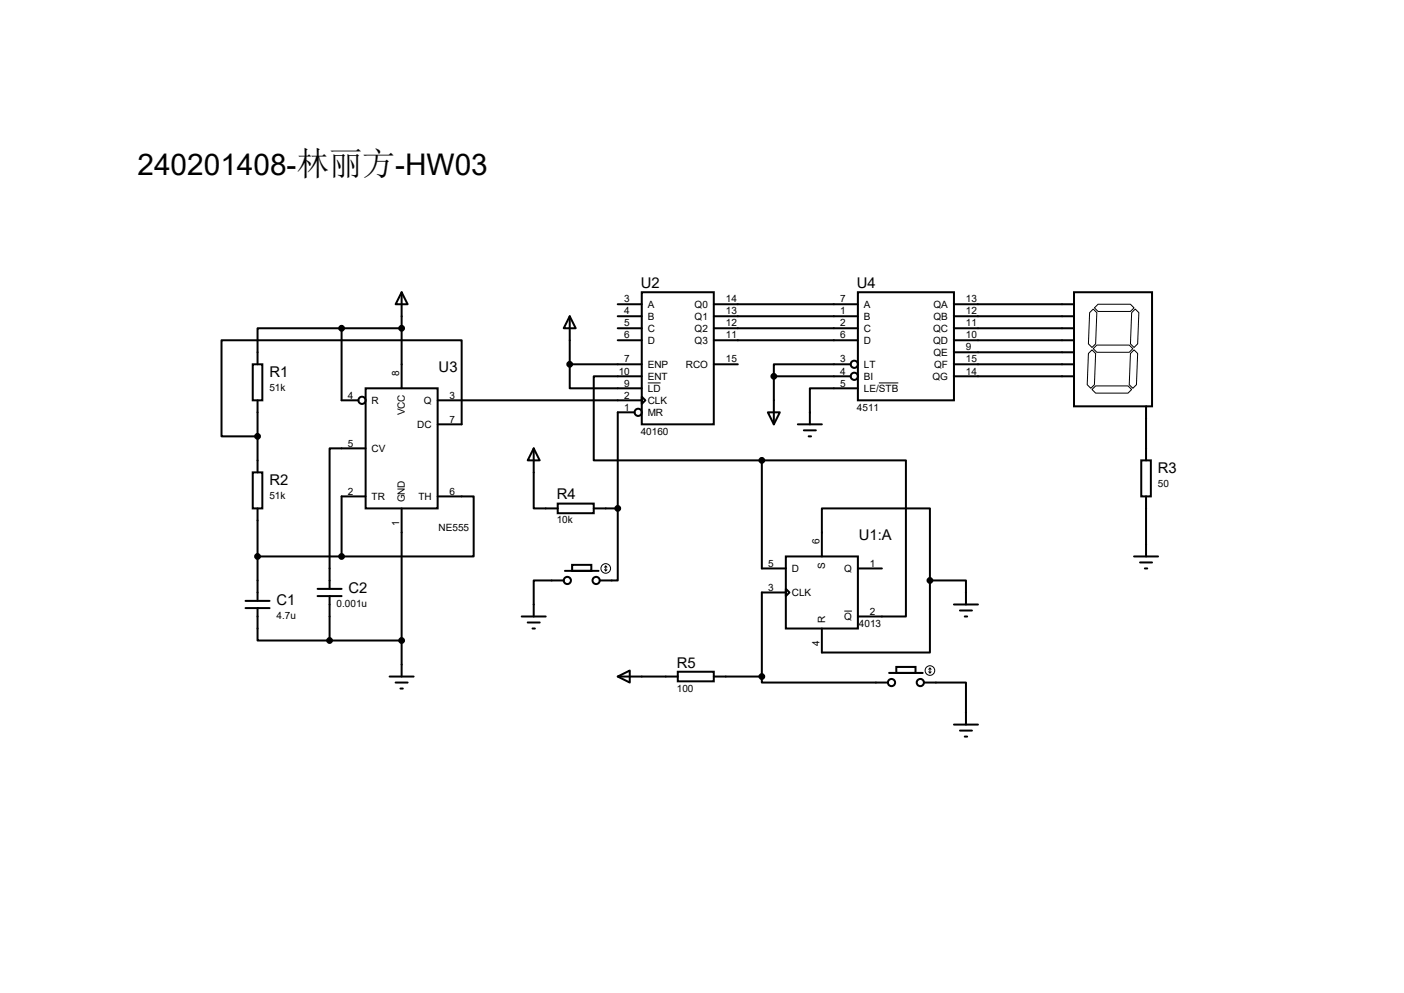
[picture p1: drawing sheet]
<svg xmlns="http://www.w3.org/2000/svg" width="297mm" height="210mm" viewBox="0 0 297 210" stroke-linecap="round" stroke-linejoin="round" font-family="sans-serif">
<g fill="none" stroke="#000" stroke-width=".42">
<path d="M53.5 77h2v7.7h-2zM72.3 69.4h-17.8v7.6M72.3 69.4h12.7M72.3 69.4v15.3h3.5M85 61.8l1.2 2.5h-2.5zM85 61.8v20.3M120.5 66.9l1.3 2.5h-2.5zM120.5 77v5.1h15.3M120.5 77h15.3M120.5 66.9v10.1M130.7 64.3h5.1M130.7 66.9h5.1"/>
<path d="M130.7 69.4h5.1M130.7 72h5.1M135.8 61.8h15.2v27.9h-15.2zM135.8 79.6h-10.2v17.8h35.6M151 64.3h30.5M151 66.9h30.5M151 69.4h30.5M151 72h30.5M151 77h5.1M163.7 79.6h16.3M163.7 79.6v10.1M180 77h-16.3v2.6"/>
<path d="M181.5 61.8h20.3v22.9h-20.3zM201.8 64.3h25.4M201.8 66.9h25.4M201.8 69.4h25.4M201.8 72h25.4M201.8 74.5h25.4M201.8 77h25.4M201.8 79.6h25.4M227.2 61.8h16.5v24.1h-16.5zM53.5 99.9h2v7.6h-2zM54.5 84.7v15.2M77.3 82.1h15.3v25.4h-15.3z"/>
<path d="M77.3 94.8h-7.6v29.7M92.6 89.7h5.1v-17.7h-50.8v20.3h7.6M92.6 84.7h43.2M112.9 94.8l1.3 2.6h-2.6zM112.9 94.8v12.7h5.1M134.2 87.2h-3.5v20.3M135.8 83.9l.7 .8-.7 .7zM161.2 97.4h30.4v33h-10.1M161.2 97.4v22.8h5M162.4 87.2h2.6l-1.3 2.5zM168.8 89.7h5.1M170.1 91h2.5"/>
<path d="M171.1 92.3h.5M181.5 82.1h-10.2v7.6M241.4 97.4h2.1v7.6h-2.1zM242.4 85.9v11.5M54.5 107.5v19.6M54.5 117.7h17.8M77.3 105h-5v12.7M85 107.5v35.6M92.6 105h7.6v12.7h-27.9M118 106.5h7.6v2h-7.6zM121 119.5h4.1v1.2h-4.1zM125.6 107.5h5.1"/>
<path d="M130.7 107.5v15.3h-3.8M166.2 117.7h15.3v15.2h-15.3zM173.9 117.7v-10.2h22.8v15.3M239.9 117.7h5.1M241.2 119h2.5M242.4 105v12.7M51.9 128.6h5.1M51.9 127.1h5.1M54.5 128.6v6.9h15.2M67.2 126.1h5.1M67.2 124.5h5.1M69.7 135.5h15.3"/>
<path d="M69.7 126.1v9.4M110.4 130.4h5M111.6 131.7h2.6M112.6 132.9h.6M119.3 122.8h-6.4v7.6M119.5 120.7h7.1M166.2 124.5l.8 .8-.8 .8zM166.2 125.3h-5v17.8M181.5 120.2h5.1M196.7 122.8v15.2h-22.8v-5.1M196.7 122.8h7.6v5M201.8 127.8h5.1"/>
<path d="M203.1 129.1h2.5M204.1 130.4h.5M242.2 120.2h.5M82.4 143.1h5.1M83.7 144.4h2.5M84.7 145.6h.5M130.7 143.1l2.5-1.3v2.6zM130.7 143.1h12.7M143.4 142.1h7.6v2h-7.6zM151 143.1h10.2M161.2 143.1v1.3h26.6M188.1 142.3h7.1"/>
<path d="M189.6 141.1h4.1v1.2h-4.1zM195.5 144.4h8.8v8.8M201.8 153.2h5.1M203.1 154.5h2.5M204.1 155.8h.5"/>
<circle cx="180.7" cy="79.6" r=".76"/>
<circle cx="180.7" cy="77" r=".76"/>
<circle cx="76.6" cy="84.7" r=".76"/>
<circle cx="135" cy="87.2" r=".76"/>
<circle cx="120" cy="122.8" r=".76"/>
<circle cx="126.1" cy="122.8" r=".76"/>
<circle cx="188.6" cy="144.4" r=".76"/>
<circle cx="194.7" cy="144.4" r=".76"/>
</g>
<g fill="none" stroke="#000" stroke-width=".21">
<path d="M230.3 74.8l.7-.8 .8 .8-.3 6.6-.7 .7-.8-.7zM231.3 65.4l.7 .7-.2 6.6-.8 .8-.7-.8 .2-6.6zM231.3 73.7l.7-.7h6.9l.7 .7-.7 .8h-6.9zM231.5 65.1l.8-.8h6.8l.8 .8-.8 .8h-6.8zM239.9 74l.8 .8-.3 6.6-.8 .7-.7-.7 .2-6.6zM240.2 65.4l.7 .7-.2 6.6-.8 .8-.8-.8 .3-6.6zM137 81h2.7M185.9 81h4.1M231 82.4l.8-.8h6.8l.8 .8-.8 .7h-6.8zM128.1 119.7v1M128.1 119.7l-.2 .3M128.1 119.7l.3 .3"/>
<path d="M127.9 120.5l.2 .2M128.4 120.5l-.3 .2M178.6 129.2h1.6M196.5 142.1l.2 .2M196.7 141.3v1M196.7 141.3l-.2 .3M196.7 141.3l.3 .3M197 142.1l-.3 .2"/>
<circle cx="128.1" cy="120.2" r="1.02"/>
<circle cx="196.7" cy="141.8" r="1.02"/>
</g>
<g fill="#000" stroke="#000" stroke-width=".42">
<circle cx="72.3" cy="69.4" r=".51"/>
<circle cx="85" cy="69.4" r=".51"/>
<circle cx="120.5" cy="77" r=".51"/>
<circle cx="163.7" cy="79.6" r=".51"/>
<circle cx="54.5" cy="92.3" r=".51"/>
<circle cx="161.2" cy="97.4" r=".51"/>
<circle cx="54.5" cy="117.7" r=".51"/>
<circle cx="72.3" cy="117.7" r=".51"/>
<circle cx="130.7" cy="107.5" r=".51"/>
<circle cx="69.7" cy="135.5" r=".51"/>
<circle cx="85" cy="135.5" r=".51"/>
<circle cx="196.7" cy="122.8" r=".51"/>
<circle cx="161.2" cy="143.1" r=".51"/>
</g>
<text font-size="6.3" x="29.1" y="37">240201408-林丽方-HW03</text>
<g font-size="3.1">
<text x="135.6" y="60.9">U2</text>
<text x="181.3" y="60.9">U4</text>
<text x="57" y="79.7">R1</text>
<text x="92.8" y="78.7">U3</text>
<text x="244.9" y="100">R3</text>
<text x="57" y="102.5">R2</text>
<text x="117.8" y="105.6">R4</text>
<text x="181.7" y="114.3">U1:A</text>
<text x="73.7" y="125.4">C2</text>
<text x="58.5" y="127.9">C1</text>
<text x="143.2" y="141.2">R5</text>
</g>
<g font-size="2.1">
<text x="132" y="64">3</text>
<text x="137" y="65.1">A</text>
<text x="146.9" y="65.1">Q0</text>
<text x="153.5" y="64">14</text>
<text x="177.8" y="64">7</text>
<text x="182.8" y="65.1">A</text>
<text x="197.5" y="65.1">QA</text>
<text x="204.3" y="64">13</text>
<text x="132" y="66.5">4</text>
<text x="132" y="69">5</text>
<text x="132" y="71.6">6</text>
<text x="137" y="67.6">B</text>
<text x="137" y="70.2">C</text>
<text x="146.9" y="67.6">Q1</text>
<text x="146.9" y="70.2">Q2</text>
<text x="153.5" y="66.5">13</text>
<text x="153.5" y="69">12</text>
<text x="153.5" y="71.6">11</text>
<text x="177.8" y="66.5">1</text>
<text x="177.8" y="69">2</text>
<text x="177.8" y="71.6">6</text>
<text x="182.8" y="67.6">B</text>
<text x="182.8" y="70.2">C</text>
<text x="197.4" y="70.2">QC</text>
<text x="197.5" y="67.6">QB</text>
<text x="204.3" y="66.5">12</text>
<text x="204.3" y="69">11</text>
<text x="204.3" y="71.6">10</text>
<text x="132" y="76.7">7</text>
<text x="137" y="72.7">D</text>
<text x="137" y="77.8">ENP</text>
<text x="145.1" y="77.8">RCO</text>
<text x="146.9" y="72.7">Q3</text>
<text x="153.5" y="76.7">15</text>
<text x="177.8" y="76.7">3</text>
<text x="182.8" y="72.7">D</text>
<text x="182.8" y="77.8">LT</text>
<text x="197.4" y="72.7">QD</text>
<text x="197.5" y="75.3">QE</text>
<text x="197.6" y="77.8">QF</text>
<text x="204.3" y="74.1">9</text>
<text x="204.3" y="76.7">15</text>
<text x="57" y="82.6">51k</text>
<text x="84.5" y="79.6" transform="rotate(-90 84.5 79.6)">8</text>
<text x="130.9" y="79.2">10</text>
<text x="132" y="81.7">9</text>
<text x="137" y="80.3">ENT</text>
<text x="137" y="82.9">LD</text>
<text x="177.8" y="79.2">4</text>
<text x="177.8" y="81.7">5</text>
<text x="182.8" y="80.3">BI</text>
<text x="182.8" y="82.9">LE/STB</text>
<text x="197.3" y="80.3">QG</text>
<text x="204.3" y="79.2">14</text>
<text x="73.6" y="84.3">4</text>
<text x="78.6" y="85.4">R</text>
<text x="85.6" y="87.8" transform="rotate(-90 85.6 87.8)">VCC</text>
<text x="89.7" y="85.4">Q</text>
<text x="95.1" y="89.4">7</text>
<text x="95.1" y="84.3">3</text>
<text x="132" y="84.3">2</text>
<text x="132" y="86.8">1</text>
<text x="137" y="85.4">CLK</text>
<text x="137" y="88">MR</text>
<text x="181.3" y="86.8">4511</text>
<text x="73.6" y="94.4">5</text>
<text x="78.6" y="95.6">CV</text>
<text x="88.3" y="90.5">DC</text>
<text x="135.6" y="91.9">40160</text>
<text x="57" y="105.5">51k</text>
<text x="73.6" y="104.6">2</text>
<text x="78.6" y="105.7">TR</text>
<text x="85.6" y="106.3" transform="rotate(-90 85.6 106.3)">GND</text>
<text x="88.5" y="105.7">TH</text>
<text x="95.1" y="104.6">6</text>
<text x="244.9" y="102.9">50</text>
<text x="84.5" y="111.3" transform="rotate(-90 84.5 111.3)">1</text>
<text x="92.8" y="112.2">NE555</text>
<text x="117.8" y="110.7">10k</text>
<text x="162.5" y="119.8">5</text>
<text x="173.4" y="115.1" transform="rotate(-90 173.4 115.1)">6</text>
<text x="184" y="119.8">1</text>
<text x="162.5" y="124.9">3</text>
<text x="167.5" y="121">D</text>
<text x="174.5" y="120.4" transform="rotate(-90 174.5 120.4)">S</text>
<text x="178.6" y="121">Q</text>
<text x="58.5" y="130.9">4.7u</text>
<text x="71.2" y="128.3">0.001u</text>
<text x="167.5" y="126.1">CLK</text>
<text x="174.5" y="131.7" transform="rotate(-90 174.5 131.7)">R</text>
<text x="178.6" y="131.1">Q</text>
<text x="184" y="130">2</text>
<text x="173.4" y="136.7" transform="rotate(-90 173.4 136.7)">4</text>
<text x="181.7" y="132.5">4013</text>
<text x="143.2" y="146.3">100</text>
</g>
</svg>
